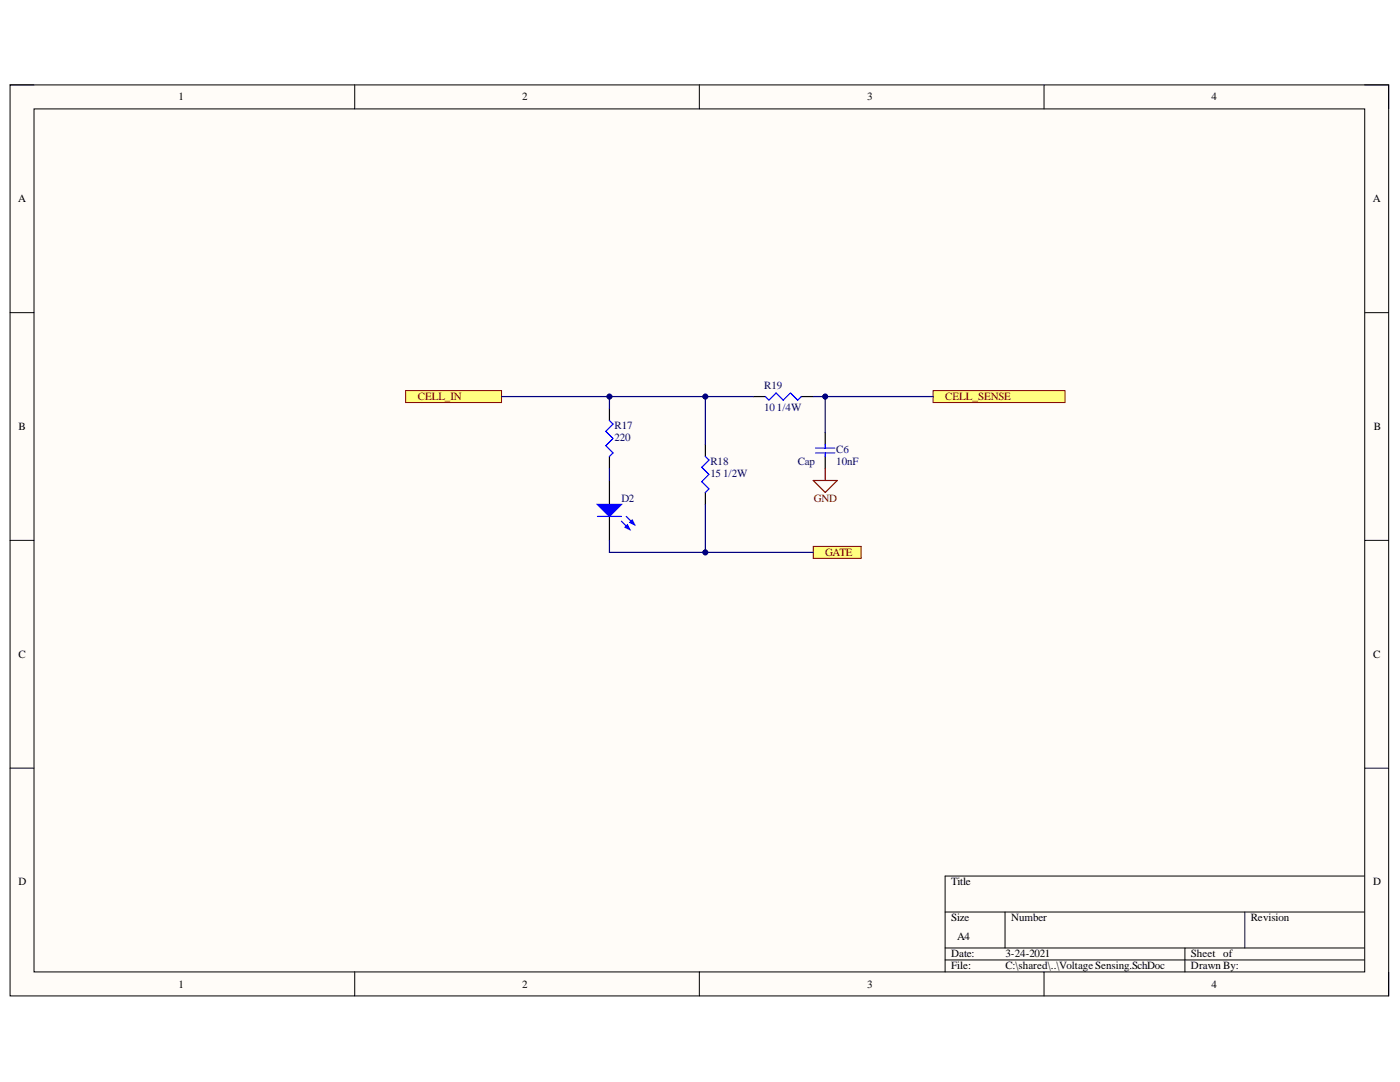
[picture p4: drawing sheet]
<svg xmlns="http://www.w3.org/2000/svg" width="279mm" height="216mm" viewBox="0 0 279 216" stroke-linecap="round" stroke-linejoin="round" font-family="sans-serif">
<path d="M2 16.9h275.1v181.8h-275.1z" fill-rule="evenodd" fill="#fffcf8"/>
<path d="M2 16.9h275.1v181.8h-275.1z" fill="none" stroke="#000" stroke-width=".2"/>
<path d="M6.8 21.7h265.6v172.2h-265.6z" fill-rule="evenodd" fill="#fffcf8"/>
<g fill="none" stroke="#000" stroke-width=".2">
<path d="M2 16.9h4.8M70.8 16.9v4.8M139.6 16.9v4.8M208.4 16.9v4.8M272.4 16.9h4.7v4.8M6.8 21.7h265.6v172.2h-265.6zM2 62.4h4.8M272.4 62.4h4.7M2 107.8h4.8M272.4 107.8h4.7M2 153.3h4.8M272.4 153.3h4.7"/>
<path d="M272.4 174.8h-83.8v19.1M70.8 193.9v4.8M139.6 193.9v4.8M188.6 182h83.8M188.6 189.2h83.8M188.6 191.5h83.8M200.6 182v7.2M208.4 193.9v4.8M236.5 189.2v4.7M248.4 182v7.2M277.1 193.9v4.8"/>
</g>
<path d="M150.3 79.1h2.4M159.9 79.1h2.4M121.6 81.5v2.4M121.6 91.1v2.4M140.8 88.7v2.4M140.8 98.3v2.4" fill="none" stroke="#000" stroke-width=".24"/>
<path d="M152.7 79.1l.7 .7 1.5-1.4 1.4 1.4 1.5-1.4 1.4 1.4 .7-.7M121.6 83.9l.7 .7-1.4 1.5 1.4 1.4-1.4 1.4 1.4 1.5-.7 .7M140.8 91.1l.7 .7-1.5 1.4 1.5 1.5-1.5 1.4 1.5 1.4-.7 .8" fill="none" stroke="#00f" stroke-width=".24"/>
<path d="M186.2 77.9h26.3v2.4h-26.3z" fill-rule="evenodd" fill="#ffff80"/>
<path d="M186.2 77.9h26.3v2.4h-26.3z" fill="none" stroke="#800000" stroke-width=".2"/>
<path d="M162.3 109h9.6v2.4h-9.6z" fill-rule="evenodd" fill="#ffff80"/>
<path d="M162.3 109h9.6v2.4h-9.6z" fill="none" stroke="#800000" stroke-width=".2"/>
<path d="M81 77.9h19.1v2.4h-19.1z" fill-rule="evenodd" fill="#ffff80"/>
<path d="M81 77.9h19.1v2.4h-19.1z" fill="none" stroke="#800000" stroke-width=".2"/>
<path d="M121.6 95.9v4.8M164.7 86.3v2.4M164.7 91.1v2.4M121.6 103v4.8" fill="none" stroke="#000" stroke-width=".24"/>
<path d="M162.8 89.4h3.8M162.8 90.4h3.8M164.7 88.7v.7M164.7 90.4v.7" fill="none" stroke="#00f" stroke-width=".24"/>
<path d="M162.3 95.9h4.8l-2.4 2.4zM164.7 93.5v2.4" fill="none" stroke="#800000" stroke-width=".24"/>
<path d="M119.2 100.7h4.8l-2.4 2.3z" fill="#00f"/>
<path d="M119.2 100.7h4.8l-2.4 2.3zM124 104l1.7 1.7M125 103l1.7 1.7" fill="none" stroke="#00f" stroke-width=".24"/>
<path d="M125.2 104.7l.5 1-1-.5z" fill="#00f"/>
<path d="M125.2 104.7l.5 1-1-.5z" fill="none" stroke="#00f" stroke-width=".24"/>
<path d="M126.2 103.8l.5 .9-1-.5z" fill="#00f"/>
<path d="M119.2 103h4.8M126.2 103.8l.5 .9-1-.5z" fill="none" stroke="#00f" stroke-width=".24"/>
<path d="M164.7 79.1v7.2" fill="none" stroke="#000080" stroke-width=".24"/>
<circle cx="164.7" cy="79.1" r=".48" fill="#000080"/>
<circle cx="164.7" cy="79.1" r=".48" fill="none" stroke="#000080" stroke-width=".2"/>
<path d="M140.8 79.1v9.6" fill="none" stroke="#000080" stroke-width=".24"/>
<circle cx="140.8" cy="79.1" r=".48" fill="#000080"/>
<circle cx="140.8" cy="79.1" r=".48" fill="none" stroke="#000080" stroke-width=".2"/>
<path d="M140.8 100.7v9.5h21.5" fill="none" stroke="#000080" stroke-width=".24"/>
<circle cx="140.8" cy="110.2" r=".48" fill="#000080"/>
<circle cx="140.8" cy="110.2" r=".48" fill="none" stroke="#000080" stroke-width=".2"/>
<path d="M121.6 79.1v2.4M121.6 93.5v2.4" fill="none" stroke="#000080" stroke-width=".24"/>
<circle cx="121.6" cy="79.1" r=".48" fill="#000080"/>
<circle cx="121.6" cy="79.1" r=".48" fill="none" stroke="#000080" stroke-width=".2"/>
<path d="M121.6 107.8v2.4h19.2" fill="none" stroke="#000080" stroke-width=".24"/>
<circle cx="140.8" cy="110.2" r=".48" fill="#000080"/>
<circle cx="140.8" cy="110.2" r=".48" fill="none" stroke="#000080" stroke-width=".2"/>
<path d="M100.1 79.1h50.2" fill="none" stroke="#000080" stroke-width=".24"/>
<circle cx="121.6" cy="79.1" r=".48" fill="#000080"/>
<circle cx="121.6" cy="79.1" r=".48" fill="none" stroke="#000080" stroke-width=".2"/>
<circle cx="140.8" cy="79.1" r=".48" fill="#000080"/>
<circle cx="140.8" cy="79.1" r=".48" fill="none" stroke="#000080" stroke-width=".2"/>
<path d="M162.3 79.1h23.9" fill="none" stroke="#000080" stroke-width=".24"/>
<circle cx="164.7" cy="79.1" r=".48" fill="#000080"/>
<circle cx="164.7" cy="79.1" r=".48" fill="none" stroke="#000080" stroke-width=".2"/>
<g font-size="2.2">
<text x="35.6" y="20.1">1</text>
<text x="104.2" y="20.1">2</text>
<text x="173.1" y="20.1">3</text>
<text x="241.7" y="20.1">4</text>
<text x="3.6" y="40.3">A</text>
<text x="274" y="40.3">A</text>
<text x="3.7" y="85.8">B</text>
<text x="274.1" y="85.8">B</text>
<text x="3.7" y="131.3">C</text>
<text x="274.1" y="131.3">C</text>
<text x="3.7" y="176.7">D</text>
<text x="189.8" y="176.7">Title</text>
<text x="274.1" y="176.7">D</text>
<text x="189.8" y="183.9">Size</text>
<text x="201.8" y="183.9">Number</text>
<text x="249.6" y="183.9">Revision</text>
<text x="189.8" y="191">Date:</text>
<text x="191" y="187.5">A4</text>
<text x="200.6" y="191">3-24-2021</text>
<text x="237.7" y="191">Sheet of</text>
<text x="35.6" y="197">1</text>
<text x="104.2" y="197">2</text>
<text x="173.1" y="197">3</text>
<text x="189.8" y="193.4">File:</text>
<text x="200.6" y="193.4">C:\shared\..\VoltageSensing.SchDoc</text>
<text x="237.7" y="193.4">Drawn By:</text>
<text x="241.7" y="197">4</text>
</g>
<g font-size="2.2" fill="#000080">
<text x="152.5" y="77.6">R19</text>
<text x="152.5" y="82">10 1/4W</text>
<text x="122.7" y="88">220</text>
<text x="122.7" y="85.6">R17</text>
<text x="141.8" y="95.1">15 1/2W</text>
<text x="141.8" y="92.8">R18</text>
<text x="159.2" y="92.8">Cap</text>
<text x="166.9" y="92.8">10nF</text>
<text x="166.9" y="90.3">C6</text>
<text x="124" y="100.1">D2</text>
</g>
<g font-size="2.2" fill="#800000">
<text x="83.4" y="79.8">CELL_IN</text>
<text x="188.6" y="79.8">CELL_SENSE</text>
<text x="162.4" y="100.1">GND</text>
<text x="164.7" y="111">GATE</text>
</g>
</svg>
